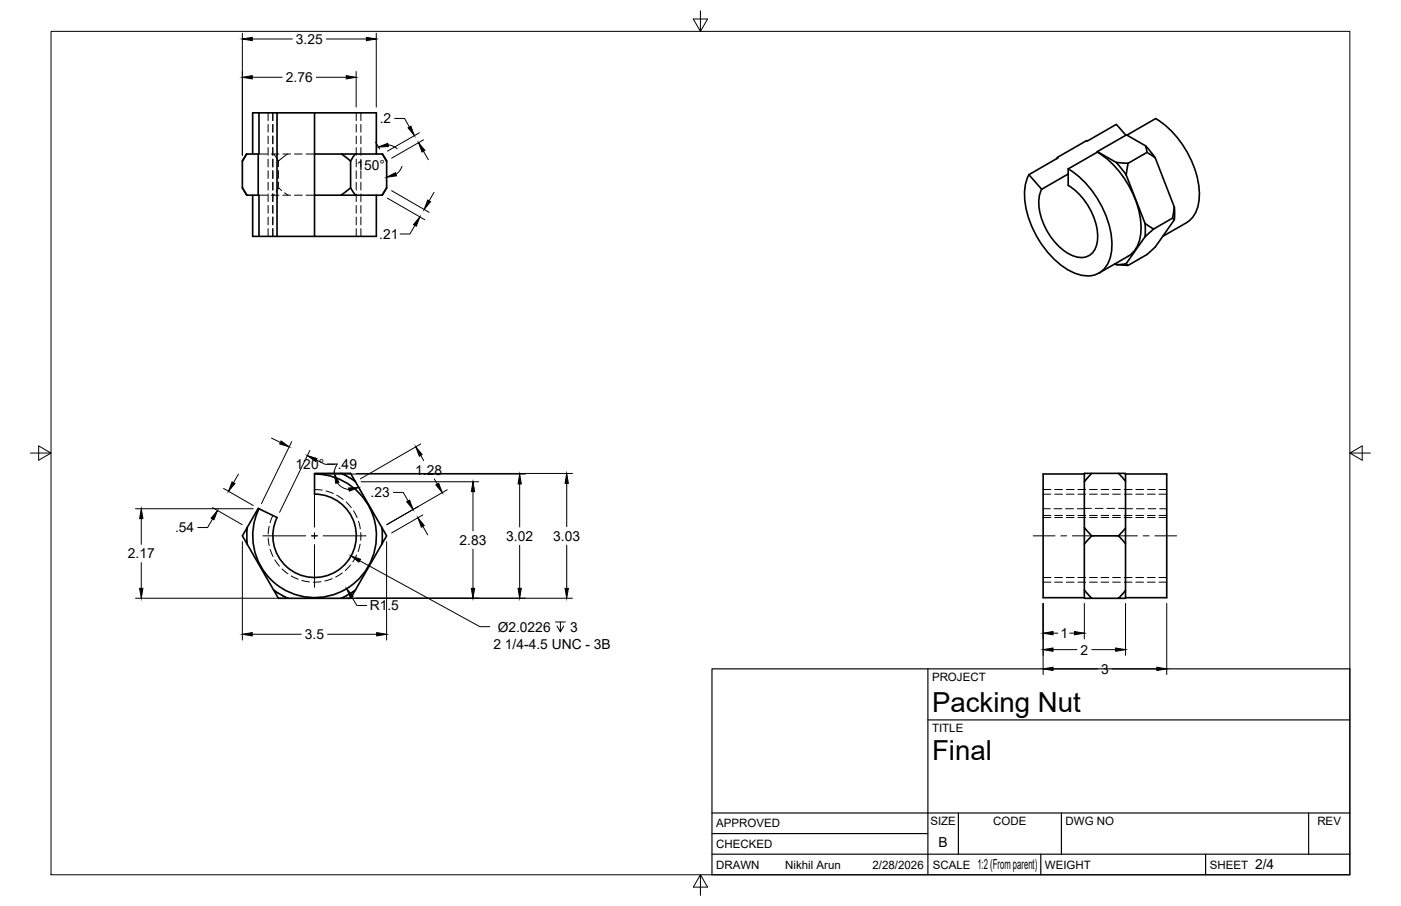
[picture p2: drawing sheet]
<svg xmlns="http://www.w3.org/2000/svg" width="432mm" height="279mm" viewBox="0 0 432 279" stroke-linecap="round" stroke-linejoin="round" font-family="sans-serif">
<!-- layer: Visible -->
<g fill="none" stroke="#000" stroke-width=".51">
<path d="M79.8 34.8h-1.9v12.7M85.4 34.8h-5.6v12.7h-.2l.2 25.4M96.9 34.8h-11.5v38.1h11.5M96.9 34.8v38.1M96.9 34.8h19.1v12.7M356.2 36.6l-8.9 5.1M356.2 36.6a29.5 29.5 0 0 1 13.4 24.3 9.1 9.1 0 0 1-3.9 7.8l-7.3 4.2M74.7 57.9l1.3 2.3h3.6M74.7 57.9l1.5 2.3M74.7 49.7v8.2M76.1 47.5l-1.4 2.2M79.6 47.5h-3.6l-1.3 2.2"/>
<path d="M96.9 47.5h8.4l2.8 2.2v8.2l-3 2.3h-8.2M105.3 47.5h12.6l1.3 2.2M108.1 57.9l1.4 2.3M109.5 47.5l-1.4 2.2M117.8 47.5l1.4 2.2M119.2 57.9l-1.4 2.3h-12.7M119.2 57.9l-1.5 2.3M119.2 49.7v8.2M325.9 48.5l-.3 .5M329.2 52.1v5.1a19.9 19.9 0 0 1 9.1 16.5 5.3 5.3 0 0 1-5.1 5.7 13.2 13.2 0 0 1-9.3-6.2 16.5 16.5 0 0 1-3.2-14l.4-.8M329.2 53.7l-8.1 4.7-4-4.5M329.2 52.1a29.4 29.4 0 0 1 13.5 24.8 8.4 8.4 0 0 1-5.3 7.9 11.9 11.9 0 0 1-10.6-3.2 29.5 29.5 0 0 1-11-23.3 11.3 11.3 0 0 1 1.3-4.4"/>
<path d="M338.2 46.8l5.8 3.3 3.4 .3 6.1-3.4-.4-2-5.9-3.4-18 10.5M338.2 46.9a29.5 29.5 0 0 1 13.5 24.3 9.1 9.1 0 0 1-4 7.8l-9 5.2M344 50.1l3.1 3.9M347 41.7l-2.9-3.3-18.2 10.1 .2 .2-9 5.2M347.7 50.4l-.6 3.6 5.8 14.9M353.1 45l2.9 3.7M353.5 47l2.5 1.7M356 48.7l5.9 15.1M77.9 60.2v12.7h7.5M116 60.2v12.7h-19.1M352.9 68.9l2.7 1.7-2.7 2.4M352.9 73l-5.8 8.3"/>
<path d="M352.9 68.9v4.1M361.4 67.3l-5.8 3.3M361.9 67.8l-5.9 8.4-2.5 2.3-5.8 3.4M361.9 63.8l-.5 3.5 .5 .5M361.9 63.8v4M343.6 81.4l.4 .2M347.1 81.3l.6 .6-3.7-.3M347.1 81.3l-3.1 .3M79.8 156.9l-.2-.1-3.4 5.9M96.9 146.2l.1 6.2a12.9 12.9 0 0 1 12.7 14.8 12.9 12.9 0 0 1-16.6 10.3 12.9 12.9 0 0 1-7.7-17.9l-5.6-2.7M96.9 146.2v-.2h10.2a1.28 1.28 0 0 1 1.6 1.1l.8 1.4M97 146.2a19.1 19.1 0 0 1 18.8 21.9 19.1 19.1 0 0 1-24.5 15.3 19.1 19.1 0 0 1-11.5-26.5"/>
<path d="M105.1 146l2.6 1.3 1.9 1.2M109.5 148.5l9.2 15.9a1.39 1.39 0 0 1-.3 2.1l-8.9 15.4M334.2 146.2h-12.7v38.1h12.7M336.5 146l-2.3 2.5M344.7 146l2.2 2.4M346.9 146.2h12.7v38.1h-12.7M76.2 167.8l9.1 15.9a1.26 1.26 0 0 0 1.8 .8h18M76.2 162.7l-1 1.7a1.39 1.39 0 0 0 .3 2.1l.7 1.3M76.2 162.7l-.1 2.2 .1 2.9M117.7 162.7l.2 2.9-.2 2.2M334.2 162.7l2.3 2.5-2.3 2.6M336.5 165.2h8.2"/>
<path d="M346.9 162.8l-2.2 2.4 2.2 2.5M84.4 181.9l1.8 1.3 2.6 1.3M109.5 181.9l-1 1.8a1.26 1.26 0 0 1-1.8 .8h-1.6M109.6 181.9l-2.5 1.6-2 1M334.2 181.9l2.3 2.6h-2.3v-38.5h12.7v38.5h-2.2l2.2-2.4M336.5 184.5h8.2"/>
</g>
<!-- layer: Hidden -->
<g fill="none" stroke="#000" stroke-width=".31">
<path d="M84.1 34.8v2.4M84.1 38.4v2.3M109.8 34.8v2.4M109.8 38.4v2.3M79.8 47.5h2.6M83.6 47.5h2.4M84.1 42v2.3M84.1 45.5v2.4M84.1 49.1v2.4M84.1 52.7v2.3M84.1 56.2v2.4M84.1 59.8v2.4"/>
<path d="M84.4 47.5l1 1.4a.59 .59 0 0 0 .5 .7 .59 .59 0 0 0 .6-.5l2.1-1.6M84.5 60l-.2 .2M85.8 49.7v1.7M85.8 52.6v2.4M85.8 56.2v1.7M86.8 58.7l-.4-.3a.54 .54 0 0 0-.7-.3 .54 .54 0 0 0-.4 .6l-.1 .3M87.2 47.5h2.4M87.7 59.5l1.1 .7M90.8 47.5h2.3M94.3 47.5h2.6M109.8 42v2.3M109.8 45.5v2.4"/>
<path d="M109.8 49.1v2.4M109.8 52.7v2.3M109.8 56.2v2.4M109.8 59.8v2.4M79.8 60.2h2.6M83.6 60.2h2.4M84.1 63.4v2.3M84.1 67v2.3M84.1 70.5v2.4M87.2 60.2h2.4M90.8 60.2h2.3M94.3 60.2h2.6"/>
<path d="M109.8 63.4v2.3M109.8 67v2.3M109.8 70.5v2.4M84.1 159l-.9 2.2M96.9 151l2.4 .2M100.5 151.4l2.2 .8M103.8 152.7l2 1.3M105.3 146l1.6 .8M106.7 154.8l1.6 1.7M107.9 147.4l1.6 1M109 157.5l1.1 2.1M321.5 152.4h2.4"/>
<path d="M321.5 159.6h2.4M321.5 156.9h2.2M324.9 156.9h2.4M325.1 152.4h2.3M325.1 159.6h2.3M328.4 156.9h2.4M328.7 152.4h2.3M328.7 159.6h2.3M332 156.9h2.2M332.2 152.4h2.4M332.2 159.6h2.4M334.2 156.8h2.2"/>
<path d="M335.8 152.4h2.4M335.8 159.6h2.4M337.6 156.8h2.4M339.4 152.4h2.3M339.4 159.6h2.3M341.1 156.8h2.4M342.9 152.4h2.4M342.9 159.6h2.4M344.7 156.8h2.2M346.5 152.4h2.4M346.5 159.6h2.4M346.9 156.9h2.2"/>
<path d="M350.1 152.4h2.3M350.1 159.6h2.3M350.3 156.9h2.4M353.7 152.4h2.3M353.7 159.6h2.3M353.8 156.9h2.4M357.2 152.4h2.4M357.2 159.6h2.4M357.4 156.9h2.2M76 165.8l.1 1.9M76.1 162.8l-.1 1.9M82.7 165.9l.3 2.4"/>
<path d="M83 162.3l-.3 2.4M83.3 169.4l.8 2.2M84.7 172.7l1.4 1.9M86.9 175.5l1.9 1.5M89.8 177.6l2.1 1M93 179l2.4 .5M98.9 179.4l-2.3 .1M102.4 178.5l-2.3 .7M105.5 176.7l-2 1.3M108 174.2l-1.6 1.8M109.9 171.2l-1.1 2.1M110.5 160.7l.5 2.4"/>
<path d="M111 167.8l-.6 2.3M111.2 164.3v2.3M117.8 162.8l.1 1.9M117.9 165.8l-.1 1.9M321.5 178.1h2.4M325.1 178.1h2.3M328.7 178.1h2.3M332.2 178.1h2.4M335.8 178.1h2.4M339.4 178.1h2.3M342.9 178.1h2.4M346.5 178.1h2.4"/>
<path d="M350.1 178.1h2.3M353.7 178.1h2.3M357.2 178.1h2.4M84.4 182.1l1.5 1M87 183.7l1.6 .8M106.9 183.7l-1.6 .8M109.5 182.1l-1.6 1"/>
</g>
<!-- layer: Hidden Narrow -->
<g fill="none" stroke="#000" stroke-width=".31">
<path d="M82.6 34.8v2.4M82.6 38.4v2.3M111.2 34.8v2.4M111.2 38.4v2.3M82.6 42v2.3M82.6 45.5v2.4M82.6 49.1v2.4M82.6 52.7v2.3M82.6 56.2v2.4M82.6 59.8v2.4M111.2 42v2.3M111.2 45.5v2.4"/>
<path d="M111.2 49.1v2.4M111.2 52.7v2.3M111.2 56.2v2.4M111.2 59.8v2.4M82.6 63.4v2.3M82.6 67v2.3M82.6 70.5v2.4M111.2 63.4v2.3M111.2 67v2.3M111.2 70.5v2.4M321.5 159h2.4M321.5 151h2.4"/>
<path d="M325.1 159h2.3M325.1 151h2.3M328.7 159h2.3M328.7 151h2.3M332.2 159h2.4M332.2 151h2.4M335.8 159h2.4M335.8 151h2.4M339.4 159h2.3M339.4 151h2.3M342.9 159h2.4M342.9 151h2.4"/>
<path d="M346.5 159h2.4M346.5 151h2.4M350.1 159h2.3M350.1 151h2.3M353.7 159h2.3M353.7 151h2.3M357.2 159h2.4M357.2 151h2.4M321.5 179.5h2.4M325.1 179.5h2.3M328.7 179.5h2.3M332.2 179.5h2.4"/>
<path d="M335.8 179.5h2.4M339.4 179.5h2.3M342.9 179.5h2.4M346.5 179.5h2.4M350.1 179.5h2.3M353.7 179.5h2.3M357.2 179.5h2.4"/>
</g>
<!-- layer: Border -->
<path d="M15.7 9.7h400.3v260.1h-400.3zM215.9 3.3v6.4l-2.2-3.8h4.4l-2.2 3.8M9.4 139.7h6.3l-3.8-2.2v4.4l3.8-2.2M416 139.7l3.8 2.2v-4.4l-3.8 2.2h6.4M215.9 269.8l2.2 3.8h-4.4l2.2-3.8v6.3" fill="none" stroke="#000" stroke-width=".31"/>
<!-- layer: Titleblock -->
<path d="M219.4 206.3h196.6v63.5h-196.6zM286 206.3v63.5M286 222h130M219.4 257.1h66.6M219.4 250.7h196.6M295.4 250.7v12.7M327.1 250.7v12.7M403.3 250.7v12.7M219.4 263.4h196.6M320.8 263.4v6.4M371.6 263.4v6.4" fill="none" stroke="#000" stroke-width=".36"/>
<!-- layer: Smart Centers -->
<path d="M96.9 149.4v13.2M81 165.2h13.2M96 165.2h1.8M96.9 164.4v1.7M96.9 167.9v13.2M99.6 165.2h13.2M318.5 165.2h6.7M327 165.2h1.7M330.5 165.2h6.7M343.9 165.2h6.7M352.4 165.2h1.7M355.9 165.2h6.7" fill="none" stroke="#000" stroke-width=".31"/>
<!-- layer: FD_Dimensions -->
<g fill="none" stroke="#000" stroke-width=".31">
<path d="M74.7 10.2v37.7M77.7 12h12.4M100.6 12h12.3M116 10.2v22.8M77.7 23.8h9.3M97.5 23.8h9.2M109.8 22.1v10.9M121.6 36.5h3.1l1.5 2.7M115.8 43.8l1.2 2.2M119.6 44.7l1.5 .4 1.3 .8M120.7 58.8l11.6 6.7M123.9 51.3l-.7 1.4-1.1 1"/>
<path d="M129.3 40.9l-9.9 5.7M130.5 46.6l1.5 2.7M130.5 43.1l-9.8 5.7M133.8 59.3l-1.6 2.7M119.4 61.1l11.5 6.7M127.9 69.5l-1.6 2.7h-3M83.7 135.1l2.7 1.3M89.9 136.2l-9.3 19.1M95.5 138.9l-9.3 19.1M129.7 136.9l-18.6 10.8M41.8 156.9h36.2M43.5 159.9v8"/>
<path d="M65.5 156.5l9.1 5.3M68.9 150.6l9.1 5.3M73.5 146.2l-1.5 2.7M97.5 141.8l2.7 1.4h3.1M98.7 146.2h63.2M100.9 143.1h3.1l-.7 1.4-.3 1.5M101.3 146h2M104 148.9l1.8 1.6 1.8 .5M109.8 146h66.6M110.4 150.1l1 1.8M111.3 148.6h36.3M121.2 151.8h3.1l1.5 2.7"/>
<path d="M129.7 140.4l.9 1.6M130.3 158.8l-9.6 5.6M133.9 147.7l.9 1.6M137.8 151l-18.6 10.8M145.8 151.6v12.1M160.2 149.2v13.3M174.7 149.1v13.3M43.5 173.5v7.9M65.5 160l-1.5 2.7h-3.1M74.7 167v30.4M119.1 167v30.4M130.3 162.3l1.5 2.7"/>
<path d="M145.8 169.4v12M160.2 168.2v13.2M174.7 168.1v13.3M41.8 184.5h45.2M77.7 195.6h15.2M101 195.6h15.1M106.8 184.5h69.6M108.4 184.1l1.6 2.6h3.1M321.5 186.1v21.9M324.5 195.3h1.5M329.7 195.3h1.5M334.2 186.1v10.9"/>
<path d="M346.9 186.1v16M359.6 186.1v21.9M324.5 206.3h13.8M324.5 200.3h7.4M336.5 200.3h7.4M342.8 206.3h13.8"/>
</g>
<g fill="#000" stroke="#000" stroke-width=".31">
<path d="M74.7 12l3-.5v1zM112.9 11.5l3.1 .5-3.1 .5zM74.7 23.8l3-.5v1zM106.7 23.3l3.1 .5-3.1 .5zM125.8 39.4l.8-.5 1.1 2.9zM116.6 45.3l2.9-1.1 .2 1zM119.1 54.7l2.8-1.4 .3 .9zM129 44l2 2.4-.9 .5zM129.4 66.9l-1.1 2.9-.9-.5zM131.8 61.7l.9 .5-2 2.4zM86.6 136l2.5 1.8-2.9-.9zM43.5 156.9l.5 3h-1z"/>
<path d="M67 157.4l-1 2.9-.9-.5zM71.5 148.6l.9 .5-2 2.4zM94.7 140.5l3 .9-.5 .9zM103 146l1.5 2.8-1 .3zM107.4 150.5l3.1-.2-2.8 1.2zM125.3 154.7l.9-.5 1.1 2.9zM128.1 137.8l2 2.4-.9 .5zM134.3 149.5l.9-.5 1.1 2.9zM145.8 148.6l.5 3h-1zM160.2 146.2l.5 3h-1zM174.7 146l.5 3.1h-1zM128.8 159.7l1.9 2.4-.8 .5z"/>
<path d="M43 181.4h1l-.5 3.1zM74.7 195.6l3-.5v1zM106.8 181.5l2.1 2.4-.9 .5zM116.1 195.1l3 .5-3 .5zM145.3 181.4h1l-.5 3.1zM159.7 181.4h1l-.5 3.1zM174.2 181.4h1l-.5 3.1zM321.5 200.3l3-.5v1.1zM321.5 195.3l3-.5v1zM331.2 194.8l3 .5-3 .5zM343.9 199.8l3 .5-3 .6zM321.5 206.3l3-.5v1z"/>
<path d="M356.6 205.8l3 .5-3 .5z"/>
</g>
<!-- layer: Hole Notes -->
<path d="M110.8 172.9l37.1 20.4h3M171.2 191.8h3M172.7 191.8v3.1l-1-1.9M173.8 193l-1.1 1.9" fill="none" stroke="#000" stroke-width=".31"/>
<path d="M108.2 171.4l2.9 1.1-.5 .9z" fill="#000" stroke="#000" stroke-width=".31"/>
<g font-size="8.5">
<text x="287.3" y="219.5">Packing Nut</text>
<text x="287.3" y="234.5">Final</text>
</g>
<g font-size="4.3">
<text x="91.2" y="13.5">3.25</text>
<text x="88.1" y="25.3">2.76</text>
<text x="117" y="38.1">.2</text>
<text x="109.8" y="52.5">150°</text>
<text x="116.9" y="73.7">.21</text>
<text x="91.1" y="144.6">120°</text>
<text x="104.1" y="144.7">.49</text>
<text x="128" y="146.4">1.28</text>
<text x="114.2" y="153.3">.23</text>
<text x="54" y="164.2">.54</text>
<text x="156" y="166.9">3.02</text>
<text x="170.5" y="166.8">3.03</text>
<text x="39.4" y="172.2">2.17</text>
<text x="141.7" y="168">2.83</text>
<text x="114" y="188.2">R1.5</text>
<text x="94" y="197.1">3.5</text>
<text x="153.4" y="194.9">Ø2.0226</text>
<text x="175.7" y="194.9">3</text>
<text x="326.8" y="196.8">1</text>
<text x="152.1" y="200">2 1/4-4.5 UNC - 3B</text>
<text x="333.1" y="201.9">2</text>
<text x="339.4" y="207.8">3</text>
<text x="289.3" y="261.2">B</text>
<text x="301.2" y="268.1">1:2 (From parent)</text>
<text x="386.8" y="268.1">2/4</text>
</g>
<g font-size="3.5">
<text x="287.3" y="210.1">PROJECT</text>
<text x="287.3" y="225.8">TITLE</text>
<text x="220.7" y="255.2">APPROVED</text>
<text x="286.7" y="254.5">SIZE</text>
<text x="306.1" y="254.5">CODE</text>
<text x="328.4" y="254.5">DWG NO</text>
<text x="406" y="254.5">REV</text>
<text x="220.7" y="261.5">CHECKED</text>
<text x="220.7" y="267.9">DRAWN</text>
<text x="242" y="267.9">Nikhil Arun</text>
<text x="268.9" y="267.9">2/28/2026</text>
<text x="287.5" y="267.9">SCALE</text>
<text x="322.1" y="267.9">WEIGHT</text>
<text x="372.9" y="267.9">SHEET</text>
</g>
</svg>
